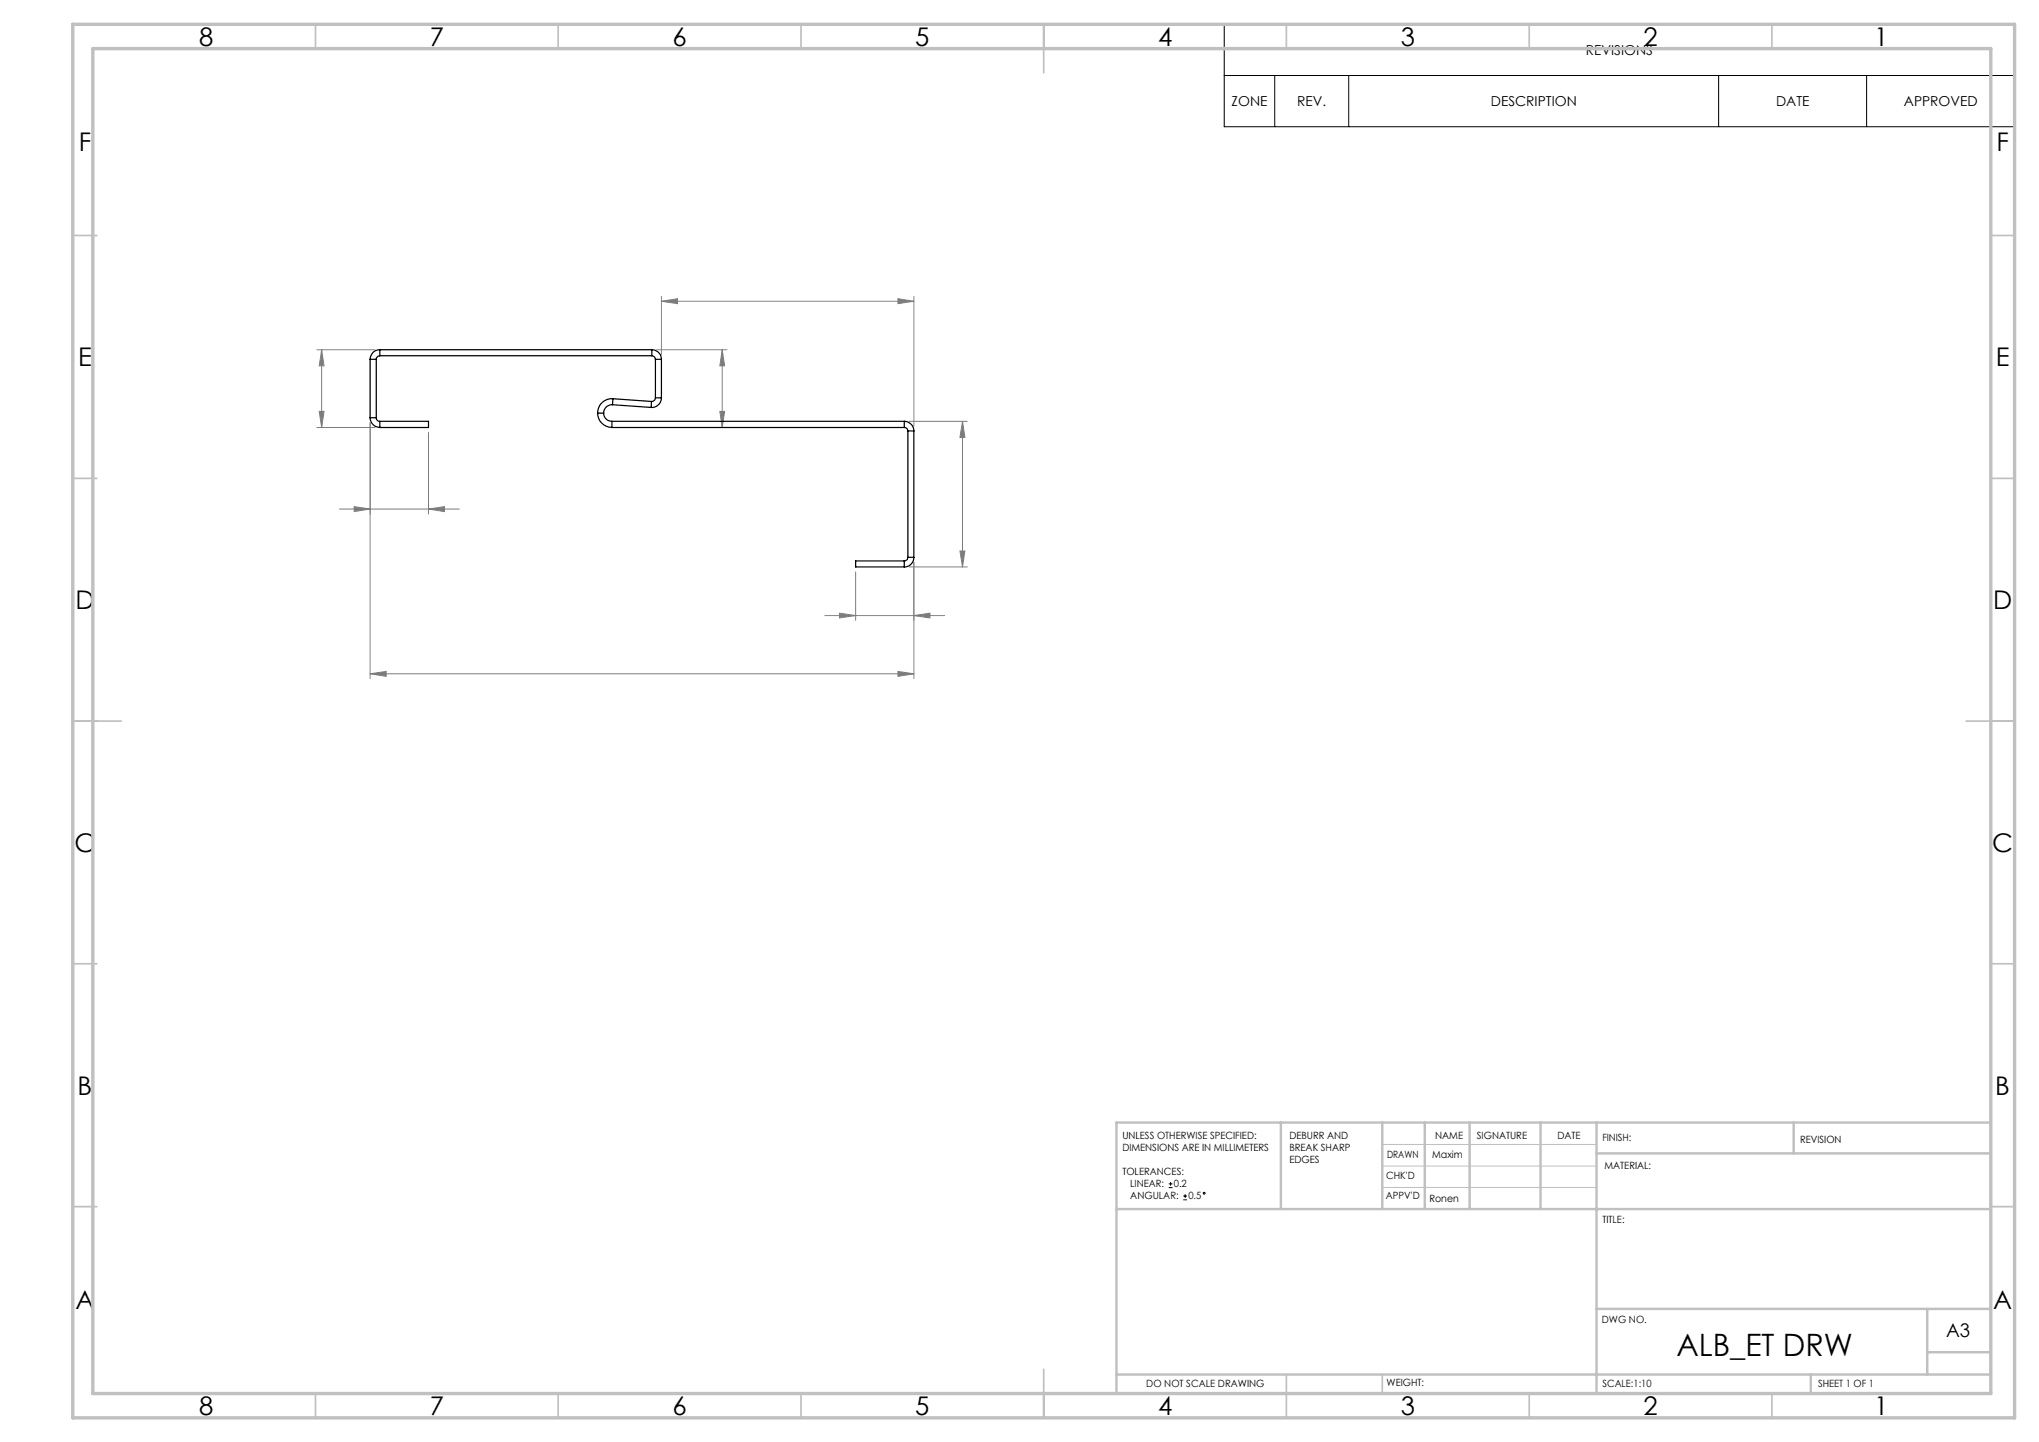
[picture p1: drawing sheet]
<svg xmlns="http://www.w3.org/2000/svg" width="420mm" height="297mm" viewBox="0 0 420 297" stroke-linecap="round" stroke-linejoin="round" font-family="sans-serif">
<g fill="none" stroke="#000" stroke-width=".21">
<path d="M252.2 5h162.8v21.1h-162.8zM252.2 15.6h162.8M262.6 15.6v10.5M277.8 15.6v10.5M354 15.6v10.5M384.5 15.6v10.5M240.7 244.6h.8M240.7 243.8h.8M241.1 243.4v.8M243.7 247.1h.8M243.7 246.3h.8M244.1 246v.7"/>
<circle cx="248.1" cy="245.8" r=".19"/>
</g>
<g fill="none" stroke="#808080" stroke-width=".21">
<path d="M65.3 72h11.9M66.3 72v16M66.3 72l.4 3.3h-.9zM135.3 72h14.5M136.2 62.1l3.4-.6v1zM136.2 61v12M136.2 62.1h52M148.8 72v16M148.8 72l.5 3.3h-1zM185 61.5l3.2 .6-3.2 .4zM188.2 61v26.8M65.3 88h11.9"/>
<path d="M65.8 84.7h.9l-.4 3.3zM76.2 87.1v52.7M88.3 89v16.9M148.3 84.7h1l-.5 3.3zM187.3 86.8h11.9M198.3 86.8v30M198.3 86.8l.5 3.3h-1.1zM69.9 104.8h24.7M73 104.3l3.2 .5-3.2 .6zM88.3 104.8l3.2-.5v1.1zM176.2 117.8v10M187.3 116.8h11.9"/>
<path d="M188.2 115.8v24M197.7 113.5h1.1l-.5 3.3zM76.2 138.8l3.4-.5v1zM76.2 138.8h112M169.9 126.8h24.7M172.9 126.3l3.3 .5-3.3 .5zM185 138.3l3.2 .5-3.2 .5zM188.2 126.8l3.4-.5v1z"/>
</g>
<path d="M284.7 235.7h44.2M284.7 240.2h44.2M284.7 244.6h44.2" fill="none" stroke="#c0c0c0" stroke-width=".21"/>
<g fill="none" stroke="#c0c0c0" stroke-width=".35">
<path d="M65 5v5M115 5v5M165 5v5M215 5v10M265 5v5M315 5v5M365 5v5M15 48.5h5M410 48.5h5M15 98.5h5M410 98.5h5M15 148.5h10"/>
<path d="M405 148.5h10M15 198.5h5M410 198.5h5M15 248.5h5M410 248.5h5M65 287v5M115 287v5M165 287v5M215 282v10M265 283.1v8.9M284.7 283.1v3.9M315 287v5"/>
<path d="M365 287v5"/>
</g>
<g fill="none" stroke="#c0c0c0" stroke-width=".5">
<path d="M263.8 231.2v17.8M284.7 231.2v17.8M293.5 231.2v17.6M302.7 231.2v17.8M317.3 231.2v17.8M328.9 237.6h81.2M328.9 231.2v55.8M369.5 231.2v6.4M410.1 231.2h-180.1v55.8M230 249h180M328.9 269.6h81.2M397 269.6v13.5"/>
<path d="M397 278.5h13.1M230 283.1h180.1M373 283.1v3.9"/>
</g>
<path d="M15 5h400v287h-400zM19.1 10h391v277h-391z" fill="none" stroke="#c0c0c0" stroke-width=".7"/>
<g fill="#808080">
<path d="M73 104.3l3.2 .5-3.2 .6zM88.3 104.8l3.2-.5v1.1zM172.9 126.3l3.3 .5-3.3 .5zM188.2 126.8l3.4-.5v1z"/>
<path d="M185 138.3l3.2 .5-3.2 .5zM76.2 138.8l3.4-.5v1zM185 61.5l3.2 .6-3.2 .4zM136.2 62.1l3.4-.6v1z"/>
<path d="M65.8 84.7h.9l-.4 3.3zM66.3 72l.4 3.3h-.9zM197.7 113.5h1.1l-.5 3.3zM198.3 86.8l.5 3.3h-1.1z"/>
<path d="M148.8 72l.5 3.3h-1zM148.3 84.7h1l-.5 3.3z"/>
</g>
<g fill="none" stroke="#000" stroke-width=".25">
<path d="M76.2 74v12M76.2 74h1.3M77.5 74v12M78.2 72a1.99 1.99 0 0 0-2 2M78.2 73.3a.79 .79 0 0 0-.7 .7M78.2 72v1.3M78.2 72h56.1M78.2 73.3h56.1M134.3 72a1.97 1.97 0 0 1 1.9 2M134.3 73.3a.78 .78 0 0 1 .7 .7M134.3 72v1.3M135 74h1.2"/>
<path d="M135 74v7.9M136.2 74v7.9M76.2 86a2.05 2.05 0 0 0 2 2M76.2 86h1.3M77.5 86a.72 .72 0 0 0 .7 .8M78.2 86.8v1.2M78.2 86.8h10.1v1.2h-10.1M123.1 85.1a3 3 0 0 0 2.9 2.9M123.1 85.1h1.3M124.4 85.1a1.67 1.67 0 0 0 1.6 1.7M126 86.8v1.2M126 88h60.3"/>
<path d="M126 86.8h60.3M126.2 83.4a1.67 1.67 0 0 0-1.8 1.7M126.2 83.4l7.9 .5M126.3 82.1a2.96 2.96 0 0 0-3.2 3M126.3 82.1l-.1 1.3M126.3 82.1l7.9 .6M134.2 82.7l-.1 1.2M135 81.9a.78 .78 0 0 1-.8 .8M135 81.9h1.2M136.2 81.9a1.98 1.98 0 0 1-2.1 2M186.3 88a.71 .71 0 0 1 .7 .8M186.3 86.8a1.99 1.99 0 0 1 1.9 2"/>
<path d="M186.3 86.8v1.2M187 88.8h1.2M187 88.8v26M188.2 88.8v26M186.3 115.5v1.3M186.3 115.5h-10.1v1.3h10.1M187 114.8a.72 .72 0 0 1-.7 .7M187 114.8h1.2M188.2 114.8a1.97 1.97 0 0 1-1.9 2"/>
</g>
<text font-size="6.3" x="345.3" y="279.3">ALB_ET DRW</text>
<g font-size="5.3">
<text x="41" y="9.4">8</text>
<text x="88.5" y="9.4">7</text>
<text x="138.5" y="9.4">6</text>
<text x="188.5" y="9.4">5</text>
<text x="238.5" y="9.4">4</text>
<text x="288.5" y="9.4">3</text>
<text x="338.5" y="9.4">2</text>
<text x="386" y="9.4">1</text>
<text x="16.2" y="31.2">F</text>
<text x="411.2" y="31.2">F</text>
<text x="16.1" y="75.4">E</text>
<text x="411.1" y="75.4">E</text>
<text x="15.5" y="125.4">D</text>
<text x="410.5" y="125.4">D</text>
<text x="15.4" y="175.4">C</text>
<text x="410.4" y="175.4">C</text>
<text x="16" y="225.4">B</text>
<text x="411" y="225.4">B</text>
<text x="15.5" y="269.7">A</text>
<text x="410.5" y="269.7">A</text>
<text x="41" y="291.4">8</text>
<text x="88.5" y="291.4">7</text>
<text x="138.5" y="291.4">6</text>
<text x="188.5" y="291.4">5</text>
<text x="238.5" y="291.4">4</text>
<text x="288.5" y="291.4">3</text>
<text x="338.5" y="291.4">2</text>
<text x="386" y="291.4">1</text>
</g>
<text font-size="3.9" x="400.9" y="275.5">A3</text>
<g font-size="2.8">
<text x="326.7" y="11.3">REVISIONS</text>
<text x="253.7" y="21.8">ZONE</text>
<text x="267.2" y="21.8">REV.</text>
<text x="307.1" y="21.8">DESCRIPTION</text>
<text x="365.8" y="21.8">DATE</text>
<text x="392.2" y="21.8">APPROVED</text>
</g>
<g font-size="2.1">
<text x="231.2" y="234.6">UNLESS OTHERWISE SPECIFIED:</text>
<text x="231.2" y="237">DIMENSIONS ARE IN MILLIMETERS</text>
<text x="265.6" y="234.6">DEBURR AND</text>
<text x="265.6" y="237.1">BREAK SHARP</text>
<text x="265.6" y="239.6">EDGES</text>
<text x="285.7" y="238.4">DRAWN</text>
<text x="295" y="238.4">Maxim</text>
<text x="295.6" y="234.5">NAME</text>
<text x="304.2" y="234.5">SIGNATURE</text>
<text x="320.8" y="234.5">DATE</text>
<text x="330.1" y="235">FINISH:</text>
<text x="370.8" y="235.4">REVISION</text>
<text x="231.2" y="242">TOLERANCES:</text>
<text x="232.8" y="244.5">LINEAR:</text>
<text x="241.8" y="244.6">0.2</text>
<text x="285.5" y="242.8">CHK'D</text>
<text x="330.5" y="240.8">MATERIAL:</text>
<text x="232.8" y="247">ANGULAR:</text>
<text x="244.8" y="247.1">0.5</text>
<text x="285.5" y="247.1">APPV'D</text>
<text x="294.4" y="247.5">Ronen</text>
<text x="330.1" y="251.9">TITLE:</text>
<text x="330" y="272.5">DWG NO.</text>
<text x="236.1" y="285.6">DO NOT SCALE DRAWING</text>
<text x="285.6" y="285.5">WEIGHT:</text>
<text x="330.1" y="285.6">SCALE:1:10</text>
<text x="374.5" y="285.6">SHEET 1 OF 1</text>
</g>
</svg>
